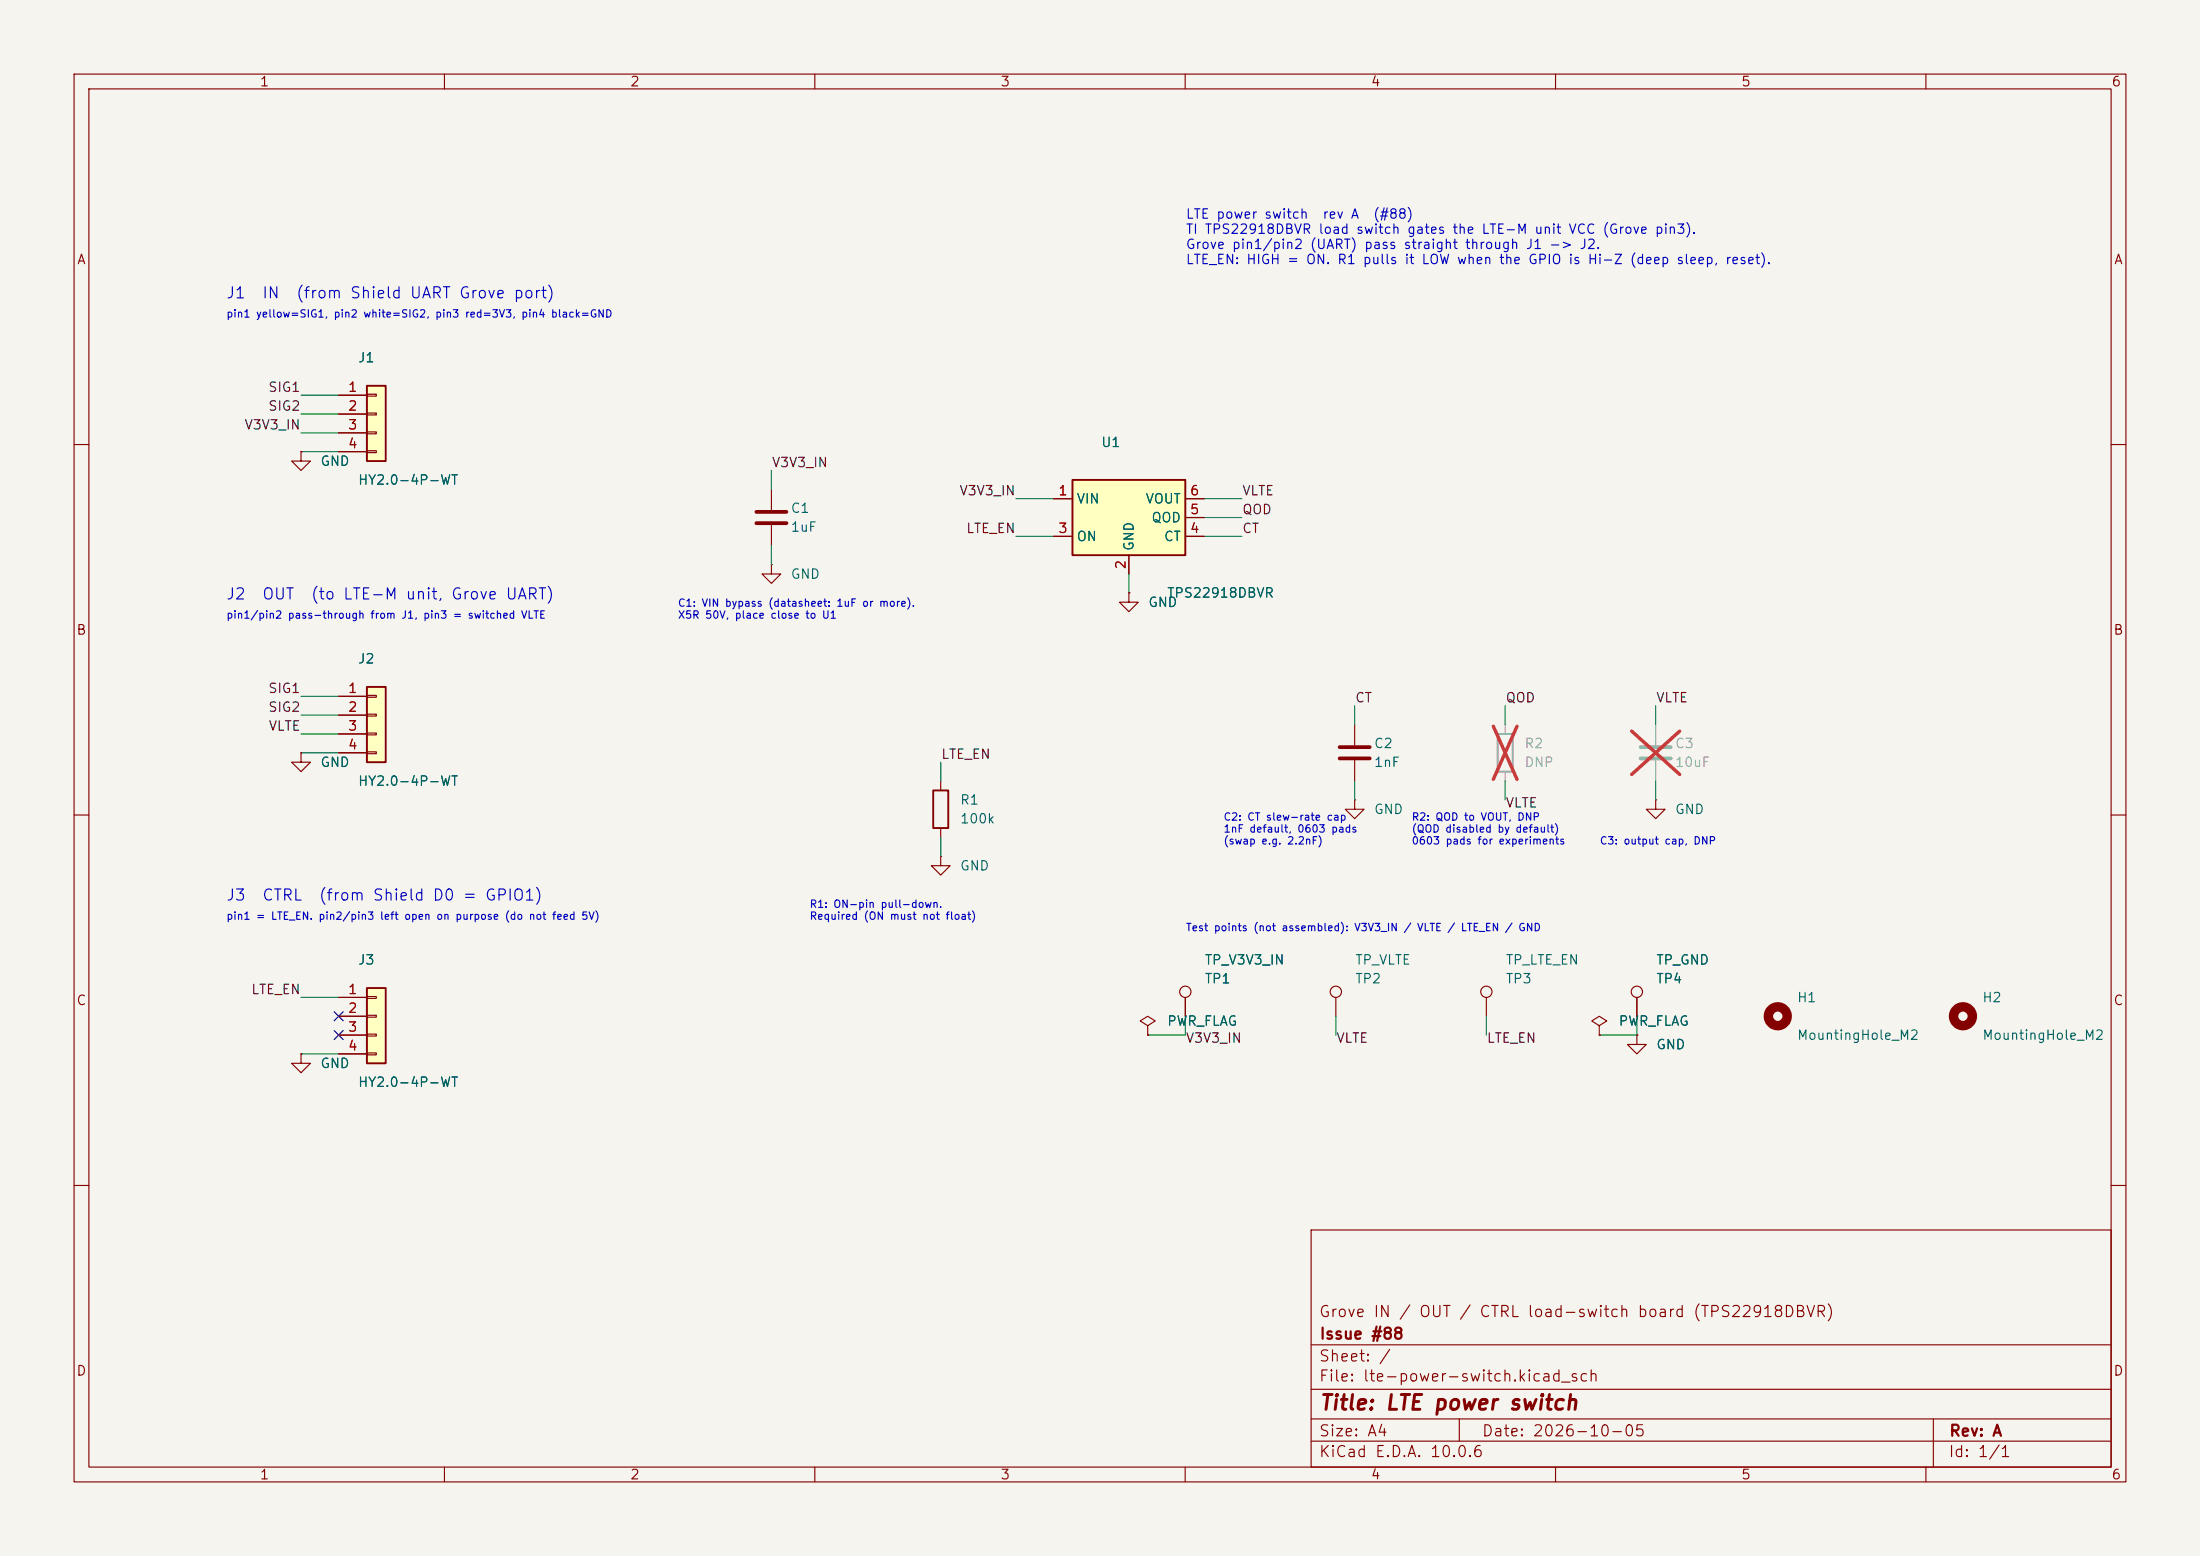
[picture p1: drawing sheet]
(kicad_sch
 (version 20260306)
 (generator "eeschema")
 (generator_version "10.0")
 (paper "A4")
 (title_block
  (title "LTE power switch")
  (date "2026-10-05")
  (rev "A")
  (company "Issue #88")
  (comment 1 "Grove IN / OUT / CTRL load-switch board (TPS22918DBVR)"))
 (lib_symbols
  (symbol "Connector:TestPoint"
   (pin_numbers (hide yes))
   (pin_names
    (offset 0.762) (hide yes)) (exclude_from_sim no) (in_bom yes) (on_board yes)
   (in_pos_files yes)
   (duplicate_pin_numbers_are_jumpers no)
   (property "Reference" "TP" (at 0 6.858 0) (show_name no) (do_not_autoplace no) (effects (font (size 1.27 1.27))))
   (property "Value" "TestPoint" (at 0 5.08 0) (show_name no) (do_not_autoplace no) (effects (font (size 1.27 1.27))))
   (property "Footprint" "" (at 5.08 0 0) (show_name no) (do_not_autoplace no) (hide yes) (effects (font (size 1.27 1.27))))
   (property "Datasheet" "" (at 5.08 0 0) (show_name no) (do_not_autoplace no) (hide yes) (effects (font (size 1.27 1.27))))
   (property "Description" "test point" (at 0 0 0) (show_name no) (do_not_autoplace no) (hide yes) (effects (font (size 1.27 1.27))))
   (symbol "TestPoint_0_1"
    (circle (center 0 3.302) (radius 0.762) (stroke (width 0) (type default)) (fill (type none))))
   (symbol "TestPoint_1_1"
    (pin passive line (at 0 0 90) (length 2.54) (name "1" (effects (font (size 1.27 1.27)))) (number "1" (effects (font (size 1.27 1.27))))))
   (embedded_fonts no))
  (symbol "Connector_Generic:Conn_01x04"
   (pin_names
    (offset 1.016) (hide yes)) (exclude_from_sim no) (in_bom yes) (on_board yes)
   (in_pos_files yes)
   (duplicate_pin_numbers_are_jumpers no)
   (property "Reference" "J" (at 0 5.08 0) (show_name no) (do_not_autoplace no) (effects (font (size 1.27 1.27))))
   (property "Value" "Conn_01x04" (at 0 -7.62 0) (show_name no) (do_not_autoplace no) (effects (font (size 1.27 1.27))))
   (property "Footprint" "" (at 0 0 0) (show_name no) (do_not_autoplace no) (hide yes) (effects (font (size 1.27 1.27))))
   (property "Datasheet" "" (at 0 0 0) (show_name no) (do_not_autoplace no) (hide yes) (effects (font (size 1.27 1.27))))
   (property "Description" "Generic connector, single row, 01x04, script generated (kicad-library-utils/schlib/autogen/connector/)" (at 0 0 0) (show_name no) (do_not_autoplace no) (hide yes) (effects (font (size 1.27 1.27))))
   (symbol "Conn_01x04_1_1"
    (rectangle (start -1.27 3.81) (end 1.27 -6.35) (stroke (width 0.254) (type default)) (fill (type background)))
    (rectangle (start -1.27 2.667) (end 0 2.413) (stroke (width 0.1524) (type default)) (fill (type none)))
    (rectangle (start -1.27 0.127) (end 0 -0.127) (stroke (width 0.1524) (type default)) (fill (type none)))
    (rectangle (start -1.27 -2.413) (end 0 -2.667) (stroke (width 0.1524) (type default)) (fill (type none)))
    (rectangle (start -1.27 -4.953) (end 0 -5.207) (stroke (width 0.1524) (type default)) (fill (type none)))
    (pin passive line (at -5.08 2.54 0) (length 3.81) (name "Pin_1" (effects (font (size 1.27 1.27)))) (number "1" (effects (font (size 1.27 1.27)))))
    (pin passive line (at -5.08 0 0) (length 3.81) (name "Pin_2" (effects (font (size 1.27 1.27)))) (number "2" (effects (font (size 1.27 1.27)))))
    (pin passive line (at -5.08 -2.54 0) (length 3.81) (name "Pin_3" (effects (font (size 1.27 1.27)))) (number "3" (effects (font (size 1.27 1.27)))))
    (pin passive line (at -5.08 -5.08 0) (length 3.81) (name "Pin_4" (effects (font (size 1.27 1.27)))) (number "4" (effects (font (size 1.27 1.27))))))
   (embedded_fonts no))
  (symbol "Device:C"
   (pin_numbers (hide yes))
   (pin_names
    (offset 0.254)) (exclude_from_sim no) (in_bom yes) (on_board yes)
   (in_pos_files yes)
   (duplicate_pin_numbers_are_jumpers no)
   (property "Reference" "C" (at 0.635 2.54 0) (show_name no) (do_not_autoplace no) (effects (font (size 1.27 1.27)) (justify left)))
   (property "Value" "C" (at 0.635 -2.54 0) (show_name no) (do_not_autoplace no) (effects (font (size 1.27 1.27)) (justify left)))
   (property "Footprint" "" (at 0.9652 -3.81 0) (show_name no) (do_not_autoplace no) (hide yes) (effects (font (size 1.27 1.27))))
   (property "Datasheet" "" (at 0 0 0) (show_name no) (do_not_autoplace no) (hide yes) (effects (font (size 1.27 1.27))))
   (property "Description" "Unpolarized capacitor" (at 0 0 0) (show_name no) (do_not_autoplace no) (hide yes) (effects (font (size 1.27 1.27))))
   (symbol "C_0_1"
    (polyline (pts (xy -2.032 0.762) (xy 2.032 0.762)) (stroke (width 0.508) (type default)) (fill (type none)))
    (polyline (pts (xy -2.032 -0.762) (xy 2.032 -0.762)) (stroke (width 0.508) (type default)) (fill (type none))))
   (symbol "C_1_1"
    (pin passive line (at 0 3.81 270) (length 2.794) (name "" (effects (font (size 1.27 1.27)))) (number "1" (effects (font (size 1.27 1.27)))))
    (pin passive line (at 0 -3.81 90) (length 2.794) (name "" (effects (font (size 1.27 1.27)))) (number "2" (effects (font (size 1.27 1.27))))))
   (embedded_fonts no))
  (symbol "Device:R"
   (pin_numbers (hide yes))
   (pin_names
    (offset 0)) (exclude_from_sim no) (in_bom yes) (on_board yes)
   (in_pos_files yes)
   (duplicate_pin_numbers_are_jumpers no)
   (property "Reference" "R" (at 2.032 0 90) (show_name no) (do_not_autoplace no) (effects (font (size 1.27 1.27))))
   (property "Value" "R" (at 0 0 90) (show_name no) (do_not_autoplace no) (effects (font (size 1.27 1.27))))
   (property "Footprint" "" (at -1.778 0 90) (show_name no) (do_not_autoplace no) (hide yes) (effects (font (size 1.27 1.27))))
   (property "Datasheet" "" (at 0 0 0) (show_name no) (do_not_autoplace no) (hide yes) (effects (font (size 1.27 1.27))))
   (property "Description" "Resistor" (at 0 0 0) (show_name no) (do_not_autoplace no) (hide yes) (effects (font (size 1.27 1.27))))
   (symbol "R_0_1"
    (rectangle (start -1.016 -2.54) (end 1.016 2.54) (stroke (width 0.254) (type default)) (fill (type none))))
   (symbol "R_1_1"
    (pin passive line (at 0 3.81 270) (length 1.27) (name "" (effects (font (size 1.27 1.27)))) (number "1" (effects (font (size 1.27 1.27)))))
    (pin passive line (at 0 -3.81 90) (length 1.27) (name "" (effects (font (size 1.27 1.27)))) (number "2" (effects (font (size 1.27 1.27))))))
   (embedded_fonts no))
  (symbol "Mechanical:MountingHole"
   (pin_names
    (offset 1.016)) (exclude_from_sim no) (in_bom no) (on_board yes)
   (in_pos_files yes)
   (duplicate_pin_numbers_are_jumpers no)
   (property "Reference" "H" (at 0 5.08 0) (show_name no) (do_not_autoplace no) (effects (font (size 1.27 1.27))))
   (property "Value" "MountingHole" (at 0 3.175 0) (show_name no) (do_not_autoplace no) (effects (font (size 1.27 1.27))))
   (property "Footprint" "" (at 0 0 0) (show_name no) (do_not_autoplace no) (hide yes) (effects (font (size 1.27 1.27))))
   (property "Datasheet" "" (at 0 0 0) (show_name no) (do_not_autoplace no) (hide yes) (effects (font (size 1.27 1.27))))
   (property "Description" "Mounting Hole without connection" (at 0 0 0) (show_name no) (do_not_autoplace no) (hide yes) (effects (font (size 1.27 1.27))))
   (symbol "MountingHole_0_1"
    (circle (center 0 0) (radius 1.27) (stroke (width 1.27) (type default)) (fill (type none))))
   (embedded_fonts no))
  (symbol "lte-power-switch:TPS22918DBVR" (exclude_from_sim no) (in_bom yes) (on_board yes)
   (in_pos_files yes)
   (duplicate_pin_numbers_are_jumpers no)
   (property "Reference" "U" (at 0 7.62 0) (show_name no) (do_not_autoplace no) (effects (font (size 1.27 1.27))))
   (property "Value" "TPS22918DBVR" (at 0 -10.16 0) (show_name no) (do_not_autoplace no) (effects (font (size 1.27 1.27))))
   (property "Footprint" "lte-power-switch:SOT-23-6_TPS22918DBVR" (at 0 0 0) (show_name no) (do_not_autoplace no) (hide yes) (effects (font (size 1.27 1.27))))
   (property "Datasheet" "https://www.ti.com/lit/ds/symlink/tps22918.pdf" (at 0 0 0) (show_name no) (do_not_autoplace no) (hide yes) (effects (font (size 1.27 1.27))))
   (property "Description" "TI TPS22918 5.5V 2A load switch with configurable rise time and quick output discharge, SOT-23-6 (DBV)" (at 0 0 0) (show_name no) (do_not_autoplace no) (hide yes) (effects (font (size 1.27 1.27))))
   (property "LCSC" "C131941" (at 0 0 0) (show_name no) (do_not_autoplace no) (hide yes) (effects (font (size 1.27 1.27))))
   (symbol "TPS22918DBVR_0_1"
    (rectangle (start -7.62 5.08) (end 7.62 -5.08) (stroke (width 0.254) (type default)) (fill (type background))))
   (symbol "TPS22918DBVR_1_1"
    (pin power_in line (at -10.16 2.54 0) (length 2.54) (name "VIN" (effects (font (size 1.27 1.27)))) (number "1" (effects (font (size 1.27 1.27)))))
    (pin power_in line (at 0 -7.62 90) (length 2.54) (name "GND" (effects (font (size 1.27 1.27)))) (number "2" (effects (font (size 1.27 1.27)))))
    (pin input line (at -10.16 -2.54 0) (length 2.54) (name "ON" (effects (font (size 1.27 1.27)))) (number "3" (effects (font (size 1.27 1.27)))))
    (pin passive line (at 10.16 -2.54 180) (length 2.54) (name "CT" (effects (font (size 1.27 1.27)))) (number "4" (effects (font (size 1.27 1.27)))))
    (pin passive line (at 10.16 0 180) (length 2.54) (name "QOD" (effects (font (size 1.27 1.27)))) (number "5" (effects (font (size 1.27 1.27)))))
    (pin power_out line (at 10.16 2.54 180) (length 2.54) (name "VOUT" (effects (font (size 1.27 1.27)))) (number "6" (effects (font (size 1.27 1.27))))))
   (embedded_fonts no))
  (symbol "power:GND"
   (power global)
   (pin_numbers (hide yes))
   (pin_names
    (offset 0) (hide yes)) (exclude_from_sim no) (in_bom yes) (on_board yes)
   (in_pos_files yes)
   (duplicate_pin_numbers_are_jumpers no)
   (property "Reference" "#PWR" (at 0 -6.35 0) (show_name no) (do_not_autoplace no) (hide yes) (effects (font (size 1.27 1.27))))
   (property "Value" "GND" (at 0 -3.81 0) (show_name no) (do_not_autoplace no) (effects (font (size 1.27 1.27))))
   (property "Footprint" "" (at 0 0 0) (show_name no) (do_not_autoplace no) (hide yes) (effects (font (size 1.27 1.27))))
   (property "Datasheet" "" (at 0 0 0) (show_name no) (do_not_autoplace no) (hide yes) (effects (font (size 1.27 1.27))))
   (property "Description" "Power symbol creates a global label with name \"GND\" , ground" (at 0 0 0) (show_name no) (do_not_autoplace no) (hide yes) (effects (font (size 1.27 1.27))))
   (symbol "GND_0_1"
    (polyline (pts (xy 0 0) (xy 0 -1.27) (xy 1.27 -1.27) (xy 0 -2.54) (xy -1.27 -1.27) (xy 0 -1.27)) (stroke (width 0) (type default)) (fill (type none))))
   (symbol "GND_1_1"
    (pin power_in line (at 0 0 270) (length 0) (name "" (effects (font (size 1.27 1.27)))) (number "1" (effects (font (size 1.27 1.27))))))
   (embedded_fonts no))
  (symbol "power:PWR_FLAG"
   (power global)
   (pin_numbers (hide yes))
   (pin_names
    (offset 0) (hide yes)) (exclude_from_sim no) (in_bom yes) (on_board yes)
   (in_pos_files yes)
   (duplicate_pin_numbers_are_jumpers no)
   (property "Reference" "#FLG" (at 0 1.905 0) (show_name no) (do_not_autoplace no) (hide yes) (effects (font (size 1.27 1.27))))
   (property "Value" "PWR_FLAG" (at 0 3.81 0) (show_name no) (do_not_autoplace no) (effects (font (size 1.27 1.27))))
   (property "Footprint" "" (at 0 0 0) (show_name no) (do_not_autoplace no) (hide yes) (effects (font (size 1.27 1.27))))
   (property "Datasheet" "" (at 0 0 0) (show_name no) (do_not_autoplace no) (hide yes) (effects (font (size 1.27 1.27))))
   (property "Description" "Special symbol for telling ERC where power comes from" (at 0 0 0) (show_name no) (do_not_autoplace no) (hide yes) (effects (font (size 1.27 1.27))))
   (symbol "PWR_FLAG_0_0"
    (pin power_out line (at 0 0 90) (length 0) (name "" (effects (font (size 1.27 1.27)))) (number "1" (effects (font (size 1.27 1.27))))))
   (symbol "PWR_FLAG_0_1"
    (polyline (pts (xy 0 0) (xy 0 1.27) (xy -1.016 1.905) (xy 0 2.54) (xy 1.016 1.905) (xy 0 1.27)) (stroke (width 0) (type default)) (fill (type none))))
   (embedded_fonts no)))
 (text "pin1 yellow=SIG1, pin2 white=SIG2, pin3 red=3V3, pin4 black=GND"
  (exclude_from_sim no)
  (at 30.48 43.18 0)
  (effects (font (size 1 1)) (justify left bottom)))
 (text "J3  CTRL  (from Shield D0 = GPIO1)"
  (exclude_from_sim no)
  (at 30.48 121.92 0)
  (effects (font (size 1.5 1.5)) (justify left bottom)))
 (text "C1: VIN bypass (datasheet: 1uF or more).\nX5R 50V, place close to U1"
  (exclude_from_sim no)
  (at 91.44 83.82 0)
  (effects (font (size 1 1)) (justify left bottom)))
 (text "J1  IN  (from Shield UART Grove port)"
  (exclude_from_sim no)
  (at 30.48 40.64 0)
  (effects (font (size 1.5 1.5)) (justify left bottom)))
 (text "C3: output cap, DNP"
  (exclude_from_sim no)
  (at 215.9 114.3 0)
  (effects (font (size 1 1)) (justify left bottom)))
 (text "pin1 = LTE_EN. pin2/pin3 left open on purpose (do not feed 5V)"
  (exclude_from_sim no)
  (at 30.48 124.46 0)
  (effects (font (size 1 1)) (justify left bottom)))
 (text "pin1/pin2 pass-through from J1, pin3 = switched VLTE"
  (exclude_from_sim no)
  (at 30.48 83.82 0)
  (effects (font (size 1 1)) (justify left bottom)))
 (text "Test points (not assembled): V3V3_IN / VLTE / LTE_EN / GND"
  (exclude_from_sim no)
  (at 160.02 126 0)
  (effects (font (size 1 1)) (justify left bottom)))
 (text "LTE power switch  rev A  (#88)\nTI TPS22918DBVR load switch gates the LTE-M unit VCC (Grove pin3).\nGrove pin1/pin2 (UART) pass straight through J1 -> J2.\nLTE_EN: HIGH = ON. R1 pulls it LOW when the GPIO is Hi-Z (deep sleep, reset)."
  (exclude_from_sim no)
  (at 160.02 36 0)
  (effects (font (size 1.27 1.27)) (justify left bottom)))
 (text "C2: CT slew-rate cap\n1nF default, 0603 pads\n(swap e.g. 2.2nF)"
  (exclude_from_sim no)
  (at 165.1 114.3 0)
  (effects (font (size 1 1)) (justify left bottom)))
 (text "J2  OUT  (to LTE-M unit, Grove UART)"
  (exclude_from_sim no)
  (at 30.48 81.28 0)
  (effects (font (size 1.5 1.5)) (justify left bottom)))
 (text "R1: ON-pin pull-down.\nRequired (ON must not float)"
  (exclude_from_sim no)
  (at 109.22 124.46 0)
  (effects (font (size 1 1)) (justify left bottom)))
 (text "R2: QOD to VOUT, DNP\n(QOD disabled by default)\n0603 pads for experiments"
  (exclude_from_sim no)
  (at 190.5 114.3 0)
  (effects (font (size 1 1)) (justify left bottom)))
 (no_connect
  (at 45.72 137.16))
 (no_connect
  (at 45.72 139.7))
 (wire
  (pts (xy 45.72 134.62) (xy 40.64 134.62))
  (stroke (width 0) (type default)))
 (wire
  (pts (xy 127 105.41) (xy 127 102.87))
  (stroke (width 0) (type default)))
 (wire
  (pts (xy 220.98 137.16) (xy 220.98 139.7))
  (stroke (width 0) (type default)))
 (wire
  (pts (xy 180.34 137.16) (xy 180.34 139.7))
  (stroke (width 0) (type default)))
 (wire
  (pts (xy 220.98 139.7) (xy 215.9 139.7))
  (stroke (width 0) (type default)))
 (wire
  (pts (xy 104.14 73.66) (xy 104.14 76.2))
  (stroke (width 0) (type default)))
 (wire
  (pts (xy 203.2 97.79) (xy 203.2 95.25))
  (stroke (width 0) (type default)))
 (wire
  (pts (xy 162.56 69.85) (xy 167.64 69.85))
  (stroke (width 0) (type default)))
 (wire
  (pts (xy 223.52 97.79) (xy 223.52 95.25))
  (stroke (width 0) (type default)))
 (wire
  (pts (xy 203.2 105.41) (xy 203.2 107.95))
  (stroke (width 0) (type default)))
 (wire
  (pts (xy 104.14 66.04) (xy 104.14 63.5))
  (stroke (width 0) (type default)))
 (wire
  (pts (xy 162.56 67.31) (xy 167.64 67.31))
  (stroke (width 0) (type default)))
 (wire
  (pts (xy 142.24 72.39) (xy 137.16 72.39))
  (stroke (width 0) (type default)))
 (wire
  (pts (xy 45.72 96.52) (xy 40.64 96.52))
  (stroke (width 0) (type default)))
 (wire
  (pts (xy 142.24 67.31) (xy 137.16 67.31))
  (stroke (width 0) (type default)))
 (wire
  (pts (xy 45.72 101.6) (xy 40.64 101.6))
  (stroke (width 0) (type default)))
 (wire
  (pts (xy 45.72 93.98) (xy 40.64 93.98))
  (stroke (width 0) (type default)))
 (wire
  (pts (xy 45.72 53.34) (xy 40.64 53.34))
  (stroke (width 0) (type default)))
 (wire
  (pts (xy 160.02 139.7) (xy 154.94 139.7))
  (stroke (width 0) (type default)))
 (wire
  (pts (xy 200.66 137.16) (xy 200.66 139.7))
  (stroke (width 0) (type default)))
 (wire
  (pts (xy 45.72 60.96) (xy 40.64 60.96))
  (stroke (width 0) (type default)))
 (wire
  (pts (xy 160.02 137.16) (xy 160.02 139.7))
  (stroke (width 0) (type default)))
 (wire
  (pts (xy 182.88 105.41) (xy 182.88 107.95))
  (stroke (width 0) (type default)))
 (wire
  (pts (xy 45.72 142.24) (xy 40.64 142.24))
  (stroke (width 0) (type default)))
 (wire
  (pts (xy 182.88 97.79) (xy 182.88 95.25))
  (stroke (width 0) (type default)))
 (wire
  (pts (xy 127 113.03) (xy 127 115.57))
  (stroke (width 0) (type default)))
 (wire
  (pts (xy 162.56 72.39) (xy 167.64 72.39))
  (stroke (width 0) (type default)))
 (wire
  (pts (xy 45.72 58.42) (xy 40.64 58.42))
  (stroke (width 0) (type default)))
 (wire
  (pts (xy 45.72 99.06) (xy 40.64 99.06))
  (stroke (width 0) (type default)))
 (wire
  (pts (xy 152.4 77.47) (xy 152.4 80.01))
  (stroke (width 0) (type default)))
 (wire
  (pts (xy 223.52 105.41) (xy 223.52 107.95))
  (stroke (width 0) (type default)))
 (wire
  (pts (xy 45.72 55.88) (xy 40.64 55.88))
  (stroke (width 0) (type default)))
 (label "LTE_EN"
  (at 137.16 72.39 180)
  (effects (font (size 1.27 1.27)) (justify right bottom)))
 (label "V3V3_IN"
  (at 160.02 139.7 0)
  (effects (font (size 1.27 1.27)) (justify left top)))
 (label "LTE_EN"
  (at 200.66 139.7 0)
  (effects (font (size 1.27 1.27)) (justify left top)))
 (label "SIG2"
  (at 40.64 96.52 180)
  (effects (font (size 1.27 1.27)) (justify right bottom)))
 (label "VLTE"
  (at 180.34 139.7 0)
  (effects (font (size 1.27 1.27)) (justify left top)))
 (label "VLTE"
  (at 203.2 107.95 0)
  (effects (font (size 1.27 1.27)) (justify left top)))
 (label "CT"
  (at 167.64 72.39 0)
  (effects (font (size 1.27 1.27)) (justify left bottom)))
 (label "SIG2"
  (at 40.64 55.88 180)
  (effects (font (size 1.27 1.27)) (justify right bottom)))
 (label "LTE_EN"
  (at 127 102.87 0)
  (effects (font (size 1.27 1.27)) (justify left bottom)))
 (label "VLTE"
  (at 167.64 67.31 0)
  (effects (font (size 1.27 1.27)) (justify left bottom)))
 (label "CT"
  (at 182.88 95.25 0)
  (effects (font (size 1.27 1.27)) (justify left bottom)))
 (label "LTE_EN"
  (at 40.64 134.62 180)
  (effects (font (size 1.27 1.27)) (justify right bottom)))
 (label "VLTE"
  (at 40.64 99.06 180)
  (effects (font (size 1.27 1.27)) (justify right bottom)))
 (label "V3V3_IN"
  (at 104.14 63.5 0)
  (effects (font (size 1.27 1.27)) (justify left bottom)))
 (label "QOD"
  (at 203.2 95.25 0)
  (effects (font (size 1.27 1.27)) (justify left bottom)))
 (label "SIG1"
  (at 40.64 93.98 180)
  (effects (font (size 1.27 1.27)) (justify right bottom)))
 (label "V3V3_IN"
  (at 137.16 67.31 180)
  (effects (font (size 1.27 1.27)) (justify right bottom)))
 (label "VLTE"
  (at 223.52 95.25 0)
  (effects (font (size 1.27 1.27)) (justify left bottom)))
 (label "V3V3_IN"
  (at 40.64 58.42 180)
  (effects (font (size 1.27 1.27)) (justify right bottom)))
 (label "SIG1"
  (at 40.64 53.34 180)
  (effects (font (size 1.27 1.27)) (justify right bottom)))
 (label "QOD"
  (at 167.64 69.85 0)
  (effects (font (size 1.27 1.27)) (justify left bottom)))
 (symbol
  (lib_id "Device:C")
  (at 104.14 69.85 0)
  (unit 1)
  (body_style 1)
  (exclude_from_sim no)
  (in_bom yes)
  (on_board yes)
  (in_pos_files yes)
  (dnp no)
  (property "Reference" "C1" (at 106.68 68.58 0) (show_name no) (do_not_autoplace no) (effects (font (size 1.27 1.27)) (justify left)))
  (property "Value" "1uF" (at 106.68 71.12 0) (show_name no) (do_not_autoplace no) (effects (font (size 1.27 1.27)) (justify left)))
  (property "Footprint" "Capacitor_SMD:C_0603_1608Metric" (at 104.14 69.85 0) (hide yes) (show_name no) (do_not_autoplace no) (effects (font (size 1.27 1.27))))
  (property "Datasheet" "" (at 104.14 69.85 0) (hide yes) (show_name no) (do_not_autoplace no) (effects (font (size 1.27 1.27))))
  (property "Description" "" (at 104.14 69.85 0) (show_name no) (do_not_autoplace no) (effects (font (size 1.27 1.27))))
  (property "LCSC" "C15849" (at 104.14 69.85 0) (hide yes) (show_name no) (do_not_autoplace no) (effects (font (size 1.27 1.27))))
  (pin "1")
  (pin "2"))
 (symbol
  (lib_id "Device:R")
  (at 203.2 101.6 0)
  (unit 1)
  (body_style 1)
  (exclude_from_sim no)
  (in_bom yes)
  (on_board yes)
  (in_pos_files yes)
  (dnp yes)
  (property "Reference" "R2" (at 205.74 100.33 0) (show_name no) (do_not_autoplace no) (effects (font (size 1.27 1.27)) (justify left)))
  (property "Value" "DNP" (at 205.74 102.87 0) (show_name no) (do_not_autoplace no) (effects (font (size 1.27 1.27)) (justify left)))
  (property "Footprint" "Resistor_SMD:R_0603_1608Metric" (at 203.2 101.6 0) (hide yes) (show_name no) (do_not_autoplace no) (effects (font (size 1.27 1.27))))
  (property "Datasheet" "" (at 203.2 101.6 0) (hide yes) (show_name no) (do_not_autoplace no) (effects (font (size 1.27 1.27))))
  (property "Description" "" (at 203.2 101.6 0) (show_name no) (do_not_autoplace no) (effects (font (size 1.27 1.27))))
  (pin "1")
  (pin "2"))
 (symbol
  (lib_id "power:GND")
  (at 182.88 107.95 0)
  (unit 1)
  (body_style 1)
  (exclude_from_sim no)
  (in_bom no)
  (on_board no)
  (in_pos_files no)
  (dnp no)
  (property "Reference" "#PWR07" (at 182.88 107.95 0) (hide yes) (show_name no) (do_not_autoplace no) (effects (font (size 1.27 1.27))))
  (property "Value" "GND" (at 185.42 109.22 0) (show_name no) (do_not_autoplace no) (effects (font (size 1.27 1.27)) (justify left)))
  (property "Footprint" "" (at 182.88 107.95 0) (hide yes) (show_name no) (do_not_autoplace no) (effects (font (size 1.27 1.27))))
  (property "Datasheet" "" (at 182.88 107.95 0) (hide yes) (show_name no) (do_not_autoplace no) (effects (font (size 1.27 1.27))))
  (property "Description" "" (at 182.88 107.95 0) (show_name no) (do_not_autoplace no) (effects (font (size 1.27 1.27))))
  (pin "1"))
 (symbol
  (lib_id "power:GND")
  (at 152.4 80.01 0)
  (unit 1)
  (body_style 1)
  (exclude_from_sim no)
  (in_bom no)
  (on_board no)
  (in_pos_files no)
  (dnp no)
  (property "Reference" "#PWR04" (at 152.4 80.01 0) (hide yes) (show_name no) (do_not_autoplace no) (effects (font (size 1.27 1.27))))
  (property "Value" "GND" (at 154.94 81.28 0) (show_name no) (do_not_autoplace no) (effects (font (size 1.27 1.27)) (justify left)))
  (property "Footprint" "" (at 152.4 80.01 0) (hide yes) (show_name no) (do_not_autoplace no) (effects (font (size 1.27 1.27))))
  (property "Datasheet" "" (at 152.4 80.01 0) (hide yes) (show_name no) (do_not_autoplace no) (effects (font (size 1.27 1.27))))
  (property "Description" "" (at 152.4 80.01 0) (show_name no) (do_not_autoplace no) (effects (font (size 1.27 1.27))))
  (pin "1"))
 (symbol
  (lib_id "power:GND")
  (at 104.14 76.2 0)
  (unit 1)
  (body_style 1)
  (exclude_from_sim no)
  (in_bom no)
  (on_board no)
  (in_pos_files no)
  (dnp no)
  (property "Reference" "#PWR05" (at 104.14 76.2 0) (hide yes) (show_name no) (do_not_autoplace no) (effects (font (size 1.27 1.27))))
  (property "Value" "GND" (at 106.68 77.47 0) (show_name no) (do_not_autoplace no) (effects (font (size 1.27 1.27)) (justify left)))
  (property "Footprint" "" (at 104.14 76.2 0) (hide yes) (show_name no) (do_not_autoplace no) (effects (font (size 1.27 1.27))))
  (property "Datasheet" "" (at 104.14 76.2 0) (hide yes) (show_name no) (do_not_autoplace no) (effects (font (size 1.27 1.27))))
  (property "Description" "" (at 104.14 76.2 0) (show_name no) (do_not_autoplace no) (effects (font (size 1.27 1.27))))
  (pin "1"))
 (symbol
  (lib_id "Connector_Generic:Conn_01x04")
  (at 50.8 137.16 0)
  (unit 1)
  (body_style 1)
  (exclude_from_sim no)
  (in_bom yes)
  (on_board yes)
  (in_pos_files yes)
  (dnp no)
  (property "Reference" "J3" (at 48.26 129.54 0) (show_name no) (do_not_autoplace no) (effects (font (size 1.27 1.27)) (justify left)))
  (property "Value" "HY2.0-4P-WT" (at 48.26 146.05 0) (show_name no) (do_not_autoplace no) (effects (font (size 1.27 1.27)) (justify left)))
  (property "Footprint" "lte-power-switch:HY2.0-4P-WT_SMD-RA" (at 50.8 137.16 0) (hide yes) (show_name no) (do_not_autoplace no) (effects (font (size 1.27 1.27))))
  (property "Datasheet" "https://www.lcsc.com/datasheet/C722729.pdf" (at 50.8 137.16 0) (hide yes) (show_name no) (do_not_autoplace no) (effects (font (size 1.27 1.27))))
  (property "Description" "" (at 50.8 137.16 0) (show_name no) (do_not_autoplace no) (effects (font (size 1.27 1.27))))
  (property "LCSC" "C722729" (at 50.8 137.16 0) (hide yes) (show_name no) (do_not_autoplace no) (effects (font (size 1.27 1.27))))
  (pin "1")
  (pin "2")
  (pin "3")
  (pin "4"))
 (symbol
  (lib_id "power:GND")
  (at 220.98 139.7 0)
  (unit 1)
  (body_style 1)
  (exclude_from_sim no)
  (in_bom no)
  (on_board no)
  (in_pos_files no)
  (dnp no)
  (property "Reference" "#PWR10" (at 220.98 139.7 0) (hide yes) (show_name no) (do_not_autoplace no) (effects (font (size 1.27 1.27))))
  (property "Value" "GND" (at 223.52 140.97 0) (show_name no) (do_not_autoplace no) (effects (font (size 1.27 1.27)) (justify left)))
  (property "Footprint" "" (at 220.98 139.7 0) (hide yes) (show_name no) (do_not_autoplace no) (effects (font (size 1.27 1.27))))
  (property "Datasheet" "" (at 220.98 139.7 0) (hide yes) (show_name no) (do_not_autoplace no) (effects (font (size 1.27 1.27))))
  (property "Description" "" (at 220.98 139.7 0) (show_name no) (do_not_autoplace no) (effects (font (size 1.27 1.27))))
  (pin "1"))
 (symbol
  (lib_id "power:GND")
  (at 40.64 142.24 0)
  (unit 1)
  (body_style 1)
  (exclude_from_sim no)
  (in_bom no)
  (on_board no)
  (in_pos_files no)
  (dnp no)
  (property "Reference" "#PWR03" (at 40.64 142.24 0) (hide yes) (show_name no) (do_not_autoplace no) (effects (font (size 1.27 1.27))))
  (property "Value" "GND" (at 43.18 143.51 0) (show_name no) (do_not_autoplace no) (effects (font (size 1.27 1.27)) (justify left)))
  (property "Footprint" "" (at 40.64 142.24 0) (hide yes) (show_name no) (do_not_autoplace no) (effects (font (size 1.27 1.27))))
  (property "Datasheet" "" (at 40.64 142.24 0) (hide yes) (show_name no) (do_not_autoplace no) (effects (font (size 1.27 1.27))))
  (property "Description" "" (at 40.64 142.24 0) (show_name no) (do_not_autoplace no) (effects (font (size 1.27 1.27))))
  (pin "1"))
 (symbol
  (lib_id "Mechanical:MountingHole")
  (at 265 137.16 0)
  (unit 1)
  (body_style 1)
  (exclude_from_sim no)
  (in_bom no)
  (on_board yes)
  (in_pos_files yes)
  (dnp no)
  (property "Reference" "H2" (at 267.54 134.62 0) (show_name no) (do_not_autoplace no) (effects (font (size 1.27 1.27)) (justify left)))
  (property "Value" "MountingHole_M2" (at 267.54 139.7 0) (show_name no) (do_not_autoplace no) (effects (font (size 1.27 1.27)) (justify left)))
  (property "Footprint" "MountingHole:MountingHole_2.2mm_M2" (at 265 137.16 0) (hide yes) (show_name no) (do_not_autoplace no) (effects (font (size 1.27 1.27))))
  (property "Datasheet" "" (at 265 137.16 0) (hide yes) (show_name no) (do_not_autoplace no) (effects (font (size 1.27 1.27))))
  (property "Description" "" (at 265 137.16 0) (show_name no) (do_not_autoplace no) (effects (font (size 1.27 1.27)))))
 (symbol
  (lib_id "Connector_Generic:Conn_01x04")
  (at 50.8 55.88 0)
  (unit 1)
  (body_style 1)
  (exclude_from_sim no)
  (in_bom yes)
  (on_board yes)
  (in_pos_files yes)
  (dnp no)
  (property "Reference" "J1" (at 48.26 48.26 0) (show_name no) (do_not_autoplace no) (effects (font (size 1.27 1.27)) (justify left)))
  (property "Value" "HY2.0-4P-WT" (at 48.26 64.77 0) (show_name no) (do_not_autoplace no) (effects (font (size 1.27 1.27)) (justify left)))
  (property "Footprint" "lte-power-switch:HY2.0-4P-WT_SMD-RA" (at 50.8 55.88 0) (hide yes) (show_name no) (do_not_autoplace no) (effects (font (size 1.27 1.27))))
  (property "Datasheet" "https://www.lcsc.com/datasheet/C722729.pdf" (at 50.8 55.88 0) (hide yes) (show_name no) (do_not_autoplace no) (effects (font (size 1.27 1.27))))
  (property "Description" "" (at 50.8 55.88 0) (show_name no) (do_not_autoplace no) (effects (font (size 1.27 1.27))))
  (property "LCSC" "C722729" (at 50.8 55.88 0) (hide yes) (show_name no) (do_not_autoplace no) (effects (font (size 1.27 1.27))))
  (pin "1")
  (pin "2")
  (pin "3")
  (pin "4"))
 (symbol
  (lib_id "Connector:TestPoint")
  (at 220.98 137.16 0)
  (unit 1)
  (body_style 1)
  (exclude_from_sim no)
  (in_bom no)
  (on_board yes)
  (in_pos_files yes)
  (dnp no)
  (property "Reference" "TP4" (at 223.52 132.08 0) (show_name no) (do_not_autoplace no) (effects (font (size 1.27 1.27)) (justify left)))
  (property "Value" "TP_GND" (at 223.52 129.54 0) (show_name no) (do_not_autoplace no) (effects (font (size 1.27 1.27)) (justify left)))
  (property "Footprint" "TestPoint:TestPoint_Pad_D1.5mm" (at 220.98 137.16 0) (hide yes) (show_name no) (do_not_autoplace no) (effects (font (size 1.27 1.27))))
  (property "Datasheet" "" (at 220.98 137.16 0) (hide yes) (show_name no) (do_not_autoplace no) (effects (font (size 1.27 1.27))))
  (property "Description" "" (at 220.98 137.16 0) (show_name no) (do_not_autoplace no) (effects (font (size 1.27 1.27))))
  (pin "1"))
 (symbol
  (lib_id "Connector:TestPoint")
  (at 180.34 137.16 0)
  (unit 1)
  (body_style 1)
  (exclude_from_sim no)
  (in_bom no)
  (on_board yes)
  (in_pos_files yes)
  (dnp no)
  (property "Reference" "TP2" (at 182.88 132.08 0) (show_name no) (do_not_autoplace no) (effects (font (size 1.27 1.27)) (justify left)))
  (property "Value" "TP_VLTE" (at 182.88 129.54 0) (show_name no) (do_not_autoplace no) (effects (font (size 1.27 1.27)) (justify left)))
  (property "Footprint" "TestPoint:TestPoint_Pad_D1.5mm" (at 180.34 137.16 0) (hide yes) (show_name no) (do_not_autoplace no) (effects (font (size 1.27 1.27))))
  (property "Datasheet" "" (at 180.34 137.16 0) (hide yes) (show_name no) (do_not_autoplace no) (effects (font (size 1.27 1.27))))
  (property "Description" "" (at 180.34 137.16 0) (show_name no) (do_not_autoplace no) (effects (font (size 1.27 1.27))))
  (pin "1"))
 (symbol
  (lib_id "Device:C")
  (at 223.52 101.6 0)
  (unit 1)
  (body_style 1)
  (exclude_from_sim no)
  (in_bom yes)
  (on_board yes)
  (in_pos_files yes)
  (dnp yes)
  (property "Reference" "C3" (at 226.06 100.33 0) (show_name no) (do_not_autoplace no) (effects (font (size 1.27 1.27)) (justify left)))
  (property "Value" "10uF" (at 226.06 102.87 0) (show_name no) (do_not_autoplace no) (effects (font (size 1.27 1.27)) (justify left)))
  (property "Footprint" "Capacitor_SMD:C_0603_1608Metric" (at 223.52 101.6 0) (hide yes) (show_name no) (do_not_autoplace no) (effects (font (size 1.27 1.27))))
  (property "Datasheet" "" (at 223.52 101.6 0) (hide yes) (show_name no) (do_not_autoplace no) (effects (font (size 1.27 1.27))))
  (property "Description" "" (at 223.52 101.6 0) (show_name no) (do_not_autoplace no) (effects (font (size 1.27 1.27))))
  (property "LCSC" "C19702" (at 223.52 101.6 0) (hide yes) (show_name no) (do_not_autoplace no) (effects (font (size 1.27 1.27))))
  (pin "1")
  (pin "2"))
 (symbol
  (lib_id "Connector:TestPoint")
  (at 160.02 137.16 0)
  (unit 1)
  (body_style 1)
  (exclude_from_sim no)
  (in_bom no)
  (on_board yes)
  (in_pos_files yes)
  (dnp no)
  (property "Reference" "TP1" (at 162.56 132.08 0) (show_name no) (do_not_autoplace no) (effects (font (size 1.27 1.27)) (justify left)))
  (property "Value" "TP_V3V3_IN" (at 162.56 129.54 0) (show_name no) (do_not_autoplace no) (effects (font (size 1.27 1.27)) (justify left)))
  (property "Footprint" "TestPoint:TestPoint_Pad_D1.5mm" (at 160.02 137.16 0) (hide yes) (show_name no) (do_not_autoplace no) (effects (font (size 1.27 1.27))))
  (property "Datasheet" "" (at 160.02 137.16 0) (hide yes) (show_name no) (do_not_autoplace no) (effects (font (size 1.27 1.27))))
  (property "Description" "" (at 160.02 137.16 0) (show_name no) (do_not_autoplace no) (effects (font (size 1.27 1.27))))
  (pin "1"))
 (symbol
  (lib_id "power:GND")
  (at 40.64 60.96 0)
  (unit 1)
  (body_style 1)
  (exclude_from_sim no)
  (in_bom no)
  (on_board no)
  (in_pos_files no)
  (dnp no)
  (property "Reference" "#PWR01" (at 40.64 60.96 0) (hide yes) (show_name no) (do_not_autoplace no) (effects (font (size 1.27 1.27))))
  (property "Value" "GND" (at 43.18 62.23 0) (show_name no) (do_not_autoplace no) (effects (font (size 1.27 1.27)) (justify left)))
  (property "Footprint" "" (at 40.64 60.96 0) (hide yes) (show_name no) (do_not_autoplace no) (effects (font (size 1.27 1.27))))
  (property "Datasheet" "" (at 40.64 60.96 0) (hide yes) (show_name no) (do_not_autoplace no) (effects (font (size 1.27 1.27))))
  (property "Description" "" (at 40.64 60.96 0) (show_name no) (do_not_autoplace no) (effects (font (size 1.27 1.27))))
  (pin "1"))
 (symbol
  (lib_id "lte-power-switch:TPS22918DBVR")
  (at 152.4 69.85 0)
  (unit 1)
  (body_style 1)
  (exclude_from_sim no)
  (in_bom yes)
  (on_board yes)
  (in_pos_files yes)
  (dnp no)
  (property "Reference" "U1" (at 148.59 59.69 0) (show_name no) (do_not_autoplace no) (effects (font (size 1.27 1.27)) (justify left)))
  (property "Value" "TPS22918DBVR" (at 157.48 80.01 0) (show_name no) (do_not_autoplace no) (effects (font (size 1.27 1.27)) (justify left)))
  (property "Footprint" "lte-power-switch:SOT-23-6_TPS22918DBVR" (at 152.4 69.85 0) (hide yes) (show_name no) (do_not_autoplace no) (effects (font (size 1.27 1.27))))
  (property "Datasheet" "https://www.ti.com/lit/ds/symlink/tps22918.pdf" (at 152.4 69.85 0) (hide yes) (show_name no) (do_not_autoplace no) (effects (font (size 1.27 1.27))))
  (property "Description" "" (at 152.4 69.85 0) (show_name no) (do_not_autoplace no) (effects (font (size 1.27 1.27))))
  (property "LCSC" "C131941" (at 152.4 69.85 0) (hide yes) (show_name no) (do_not_autoplace no) (effects (font (size 1.27 1.27))))
  (pin "1")
  (pin "2")
  (pin "3")
  (pin "4")
  (pin "5")
  (pin "6"))
 (symbol
  (lib_id "Device:C")
  (at 182.88 101.6 0)
  (unit 1)
  (body_style 1)
  (exclude_from_sim no)
  (in_bom yes)
  (on_board yes)
  (in_pos_files yes)
  (dnp no)
  (property "Reference" "C2" (at 185.42 100.33 0) (show_name no) (do_not_autoplace no) (effects (font (size 1.27 1.27)) (justify left)))
  (property "Value" "1nF" (at 185.42 102.87 0) (show_name no) (do_not_autoplace no) (effects (font (size 1.27 1.27)) (justify left)))
  (property "Footprint" "Capacitor_SMD:C_0603_1608Metric" (at 182.88 101.6 0) (hide yes) (show_name no) (do_not_autoplace no) (effects (font (size 1.27 1.27))))
  (property "Datasheet" "" (at 182.88 101.6 0) (hide yes) (show_name no) (do_not_autoplace no) (effects (font (size 1.27 1.27))))
  (property "Description" "" (at 182.88 101.6 0) (show_name no) (do_not_autoplace no) (effects (font (size 1.27 1.27))))
  (property "LCSC" "C1588" (at 182.88 101.6 0) (hide yes) (show_name no) (do_not_autoplace no) (effects (font (size 1.27 1.27))))
  (pin "1")
  (pin "2"))
 (symbol
  (lib_id "Connector_Generic:Conn_01x04")
  (at 50.8 96.52 0)
  (unit 1)
  (body_style 1)
  (exclude_from_sim no)
  (in_bom yes)
  (on_board yes)
  (in_pos_files yes)
  (dnp no)
  (property "Reference" "J2" (at 48.26 88.9 0) (show_name no) (do_not_autoplace no) (effects (font (size 1.27 1.27)) (justify left)))
  (property "Value" "HY2.0-4P-WT" (at 48.26 105.41 0) (show_name no) (do_not_autoplace no) (effects (font (size 1.27 1.27)) (justify left)))
  (property "Footprint" "lte-power-switch:HY2.0-4P-WT_SMD-RA" (at 50.8 96.52 0) (hide yes) (show_name no) (do_not_autoplace no) (effects (font (size 1.27 1.27))))
  (property "Datasheet" "https://www.lcsc.com/datasheet/C722729.pdf" (at 50.8 96.52 0) (hide yes) (show_name no) (do_not_autoplace no) (effects (font (size 1.27 1.27))))
  (property "Description" "" (at 50.8 96.52 0) (show_name no) (do_not_autoplace no) (effects (font (size 1.27 1.27))))
  (property "LCSC" "C722729" (at 50.8 96.52 0) (hide yes) (show_name no) (do_not_autoplace no) (effects (font (size 1.27 1.27))))
  (pin "1")
  (pin "2")
  (pin "3")
  (pin "4"))
 (symbol
  (lib_id "power:PWR_FLAG")
  (at 215.9 139.7 0)
  (unit 1)
  (body_style 1)
  (exclude_from_sim no)
  (in_bom no)
  (on_board no)
  (in_pos_files no)
  (dnp no)
  (property "Reference" "#FLG11" (at 215.9 139.7 0) (hide yes) (show_name no) (do_not_autoplace no) (effects (font (size 1.27 1.27))))
  (property "Value" "PWR_FLAG" (at 218.44 137.795 0) (show_name no) (do_not_autoplace no) (effects (font (size 1.27 1.27)) (justify left)))
  (property "Footprint" "" (at 215.9 139.7 0) (hide yes) (show_name no) (do_not_autoplace no) (effects (font (size 1.27 1.27))))
  (property "Datasheet" "" (at 215.9 139.7 0) (hide yes) (show_name no) (do_not_autoplace no) (effects (font (size 1.27 1.27))))
  (property "Description" "" (at 215.9 139.7 0) (show_name no) (do_not_autoplace no) (effects (font (size 1.27 1.27))))
  (pin "1"))
 (symbol
  (lib_id "power:GND")
  (at 40.64 101.6 0)
  (unit 1)
  (body_style 1)
  (exclude_from_sim no)
  (in_bom no)
  (on_board no)
  (in_pos_files no)
  (dnp no)
  (property "Reference" "#PWR02" (at 40.64 101.6 0) (hide yes) (show_name no) (do_not_autoplace no) (effects (font (size 1.27 1.27))))
  (property "Value" "GND" (at 43.18 102.87 0) (show_name no) (do_not_autoplace no) (effects (font (size 1.27 1.27)) (justify left)))
  (property "Footprint" "" (at 40.64 101.6 0) (hide yes) (show_name no) (do_not_autoplace no) (effects (font (size 1.27 1.27))))
  (property "Datasheet" "" (at 40.64 101.6 0) (hide yes) (show_name no) (do_not_autoplace no) (effects (font (size 1.27 1.27))))
  (property "Description" "" (at 40.64 101.6 0) (show_name no) (do_not_autoplace no) (effects (font (size 1.27 1.27))))
  (pin "1"))
 (symbol
  (lib_id "Device:R")
  (at 127 109.22 0)
  (unit 1)
  (body_style 1)
  (exclude_from_sim no)
  (in_bom yes)
  (on_board yes)
  (in_pos_files yes)
  (dnp no)
  (property "Reference" "R1" (at 129.54 107.95 0) (show_name no) (do_not_autoplace no) (effects (font (size 1.27 1.27)) (justify left)))
  (property "Value" "100k" (at 129.54 110.49 0) (show_name no) (do_not_autoplace no) (effects (font (size 1.27 1.27)) (justify left)))
  (property "Footprint" "Resistor_SMD:R_0603_1608Metric" (at 127 109.22 0) (hide yes) (show_name no) (do_not_autoplace no) (effects (font (size 1.27 1.27))))
  (property "Datasheet" "" (at 127 109.22 0) (hide yes) (show_name no) (do_not_autoplace no) (effects (font (size 1.27 1.27))))
  (property "Description" "" (at 127 109.22 0) (show_name no) (do_not_autoplace no) (effects (font (size 1.27 1.27))))
  (property "LCSC" "C25803" (at 127 109.22 0) (hide yes) (show_name no) (do_not_autoplace no) (effects (font (size 1.27 1.27))))
  (pin "1")
  (pin "2"))
 (symbol
  (lib_id "power:PWR_FLAG")
  (at 154.94 139.7 0)
  (unit 1)
  (body_style 1)
  (exclude_from_sim no)
  (in_bom no)
  (on_board no)
  (in_pos_files no)
  (dnp no)
  (property "Reference" "#FLG09" (at 154.94 139.7 0) (hide yes) (show_name no) (do_not_autoplace no) (effects (font (size 1.27 1.27))))
  (property "Value" "PWR_FLAG" (at 157.48 137.795 0) (show_name no) (do_not_autoplace no) (effects (font (size 1.27 1.27)) (justify left)))
  (property "Footprint" "" (at 154.94 139.7 0) (hide yes) (show_name no) (do_not_autoplace no) (effects (font (size 1.27 1.27))))
  (property "Datasheet" "" (at 154.94 139.7 0) (hide yes) (show_name no) (do_not_autoplace no) (effects (font (size 1.27 1.27))))
  (property "Description" "" (at 154.94 139.7 0) (show_name no) (do_not_autoplace no) (effects (font (size 1.27 1.27))))
  (pin "1"))
 (symbol
  (lib_id "Mechanical:MountingHole")
  (at 240 137.16 0)
  (unit 1)
  (body_style 1)
  (exclude_from_sim no)
  (in_bom no)
  (on_board yes)
  (in_pos_files yes)
  (dnp no)
  (property "Reference" "H1" (at 242.54 134.62 0) (show_name no) (do_not_autoplace no) (effects (font (size 1.27 1.27)) (justify left)))
  (property "Value" "MountingHole_M2" (at 242.54 139.7 0) (show_name no) (do_not_autoplace no) (effects (font (size 1.27 1.27)) (justify left)))
  (property "Footprint" "MountingHole:MountingHole_2.2mm_M2" (at 240 137.16 0) (hide yes) (show_name no) (do_not_autoplace no) (effects (font (size 1.27 1.27))))
  (property "Datasheet" "" (at 240 137.16 0) (hide yes) (show_name no) (do_not_autoplace no) (effects (font (size 1.27 1.27))))
  (property "Description" "" (at 240 137.16 0) (show_name no) (do_not_autoplace no) (effects (font (size 1.27 1.27)))))
 (symbol
  (lib_id "power:GND")
  (at 223.52 107.95 0)
  (unit 1)
  (body_style 1)
  (exclude_from_sim no)
  (in_bom no)
  (on_board no)
  (in_pos_files no)
  (dnp no)
  (property "Reference" "#PWR08" (at 223.52 107.95 0) (hide yes) (show_name no) (do_not_autoplace no) (effects (font (size 1.27 1.27))))
  (property "Value" "GND" (at 226.06 109.22 0) (show_name no) (do_not_autoplace no) (effects (font (size 1.27 1.27)) (justify left)))
  (property "Footprint" "" (at 223.52 107.95 0) (hide yes) (show_name no) (do_not_autoplace no) (effects (font (size 1.27 1.27))))
  (property "Datasheet" "" (at 223.52 107.95 0) (hide yes) (show_name no) (do_not_autoplace no) (effects (font (size 1.27 1.27))))
  (property "Description" "" (at 223.52 107.95 0) (show_name no) (do_not_autoplace no) (effects (font (size 1.27 1.27))))
  (pin "1"))
 (symbol
  (lib_id "Connector:TestPoint")
  (at 200.66 137.16 0)
  (unit 1)
  (body_style 1)
  (exclude_from_sim no)
  (in_bom no)
  (on_board yes)
  (in_pos_files yes)
  (dnp no)
  (property "Reference" "TP3" (at 203.2 132.08 0) (show_name no) (do_not_autoplace no) (effects (font (size 1.27 1.27)) (justify left)))
  (property "Value" "TP_LTE_EN" (at 203.2 129.54 0) (show_name no) (do_not_autoplace no) (effects (font (size 1.27 1.27)) (justify left)))
  (property "Footprint" "TestPoint:TestPoint_Pad_D1.5mm" (at 200.66 137.16 0) (hide yes) (show_name no) (do_not_autoplace no) (effects (font (size 1.27 1.27))))
  (property "Datasheet" "" (at 200.66 137.16 0) (hide yes) (show_name no) (do_not_autoplace no) (effects (font (size 1.27 1.27))))
  (property "Description" "" (at 200.66 137.16 0) (show_name no) (do_not_autoplace no) (effects (font (size 1.27 1.27))))
  (pin "1"))
 (symbol
  (lib_id "power:GND")
  (at 127 115.57 0)
  (unit 1)
  (body_style 1)
  (exclude_from_sim no)
  (in_bom no)
  (on_board no)
  (in_pos_files no)
  (dnp no)
  (property "Reference" "#PWR06" (at 127 115.57 0) (hide yes) (show_name no) (do_not_autoplace no) (effects (font (size 1.27 1.27))))
  (property "Value" "GND" (at 129.54 116.84 0) (show_name no) (do_not_autoplace no) (effects (font (size 1.27 1.27)) (justify left)))
  (property "Footprint" "" (at 127 115.57 0) (hide yes) (show_name no) (do_not_autoplace no) (effects (font (size 1.27 1.27))))
  (property "Datasheet" "" (at 127 115.57 0) (hide yes) (show_name no) (do_not_autoplace no) (effects (font (size 1.27 1.27))))
  (property "Description" "" (at 127 115.57 0) (show_name no) (do_not_autoplace no) (effects (font (size 1.27 1.27))))
  (pin "1"))
 (sheet_instances
  (path ""
   (page "1"))))
